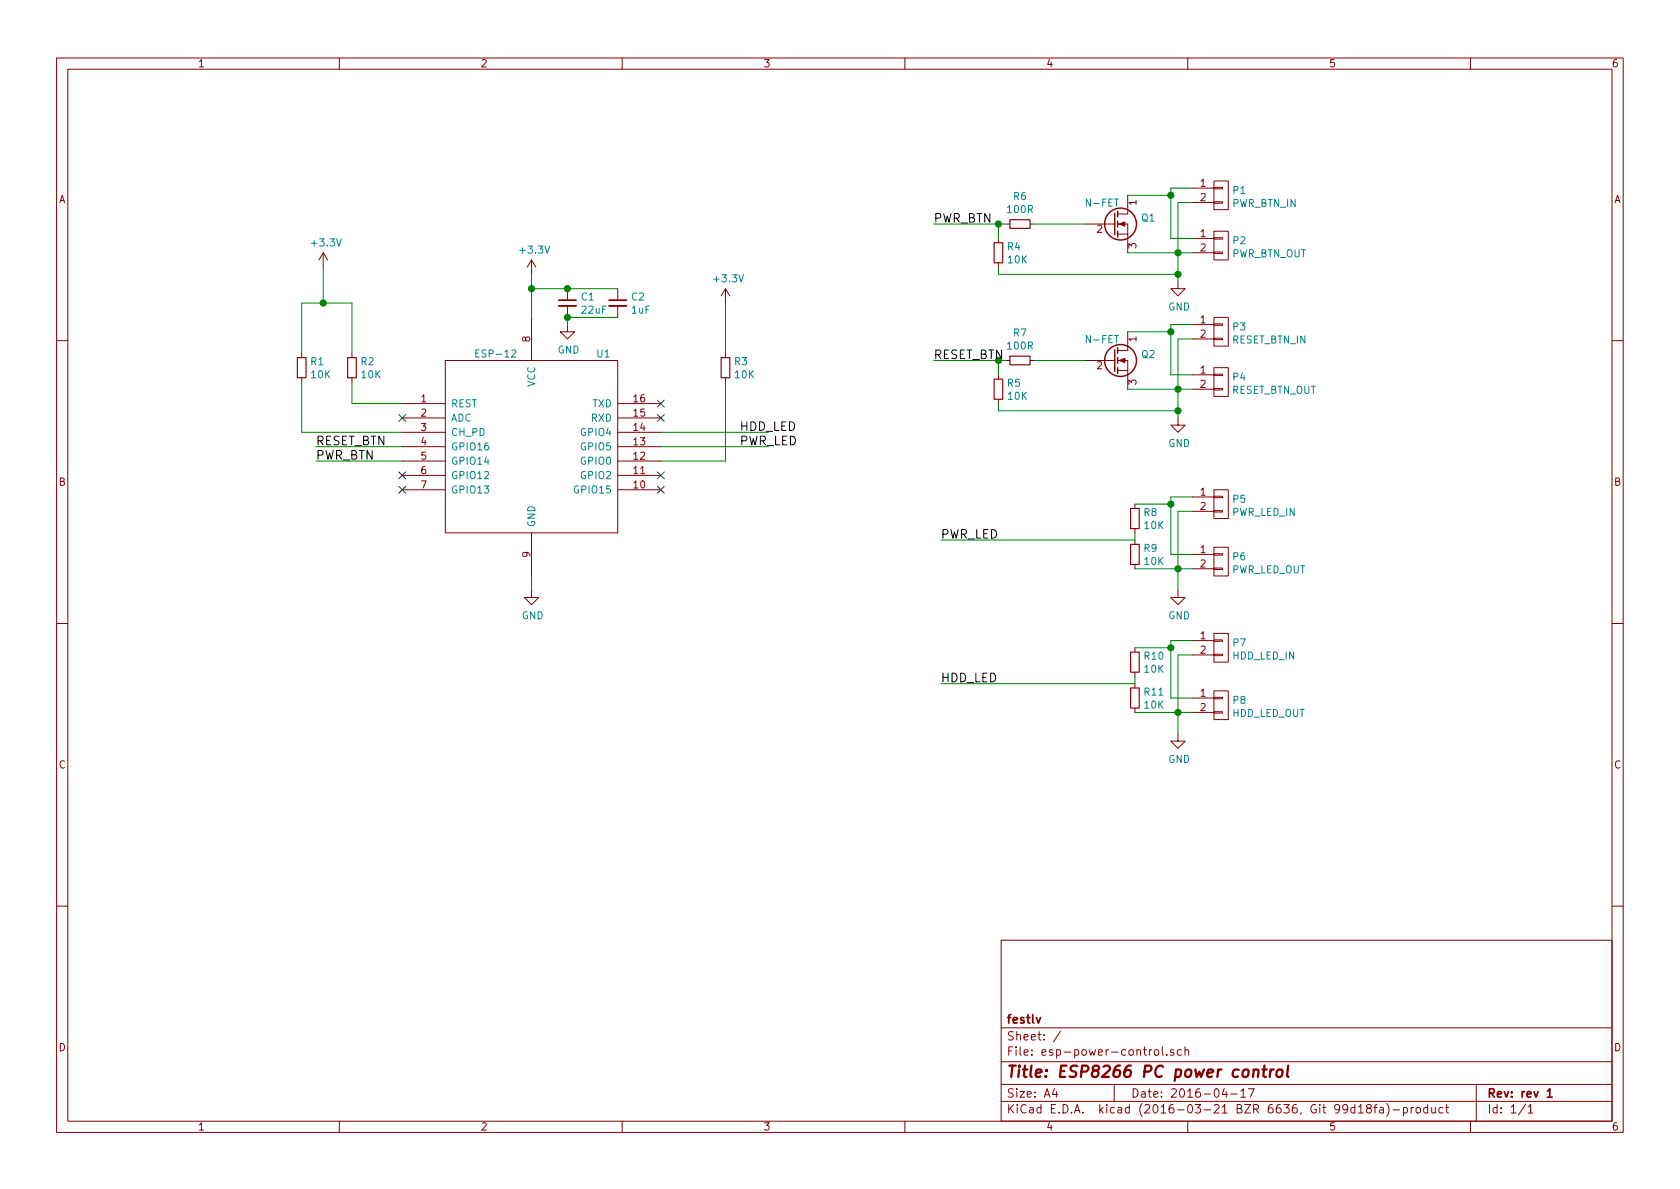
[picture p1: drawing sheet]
EESchema Schematic File Version 2
LIBS:power
LIBS:device
LIBS:transistors
LIBS:conn
LIBS:linear
LIBS:regul
LIBS:74xx
LIBS:cmos4000
LIBS:adc-dac
LIBS:memory
LIBS:xilinx
LIBS:microcontrollers
LIBS:dsp
LIBS:microchip
LIBS:analog_switches
LIBS:motorola
LIBS:texas
LIBS:intel
LIBS:audio
LIBS:interface
LIBS:digital-audio
LIBS:philips
LIBS:display
LIBS:cypress
LIBS:siliconi
LIBS:opto
LIBS:atmel
LIBS:contrib
LIBS:valves
LIBS:ESP8266
EELAYER 25 0
EELAYER END
$Descr A4 11693 8268
encoding utf-8
Sheet 1 1
Title "ESP8266 PC power control"
Date "2016-04-17"
Rev "rev 1"
Comp "festlv"
Comment1 ""
Comment2 ""
Comment3 ""
Comment4 ""
$EndDescr
$Comp
L ESP-12 U1
U 1 1
P 3700 3100
F 0 "U1" H 4200 3750 50  0000 C CNN
F 1 "ESP-12" H 3450 3750 50  0000 C CNN
F 2 "" H 3700 3100 50  0001 C CNN
F 3 "" H 3700 3100 50  0001 C CNN
	1    3700 3100
	1    0    0    -1  
$EndComp
$Comp
L R_Small R2
U 1 1
P 2450 2550
F 0 "R2" H 2509 2596 50  0000 L CNN
F 1 "10K" H 2509 2505 50  0000 L CNN
F 2 "" H 2450 2550 60  0000 C CNN
F 3 "" H 2450 2550 60  0000 C CNN
	1    2450 2550
	1    0    0    -1  
$EndComp
$Comp
L R_Small R1
U 1 1
P 2100 2550
F 0 "R1" H 2159 2596 50  0000 L CNN
F 1 "10K" H 2159 2505 50  0000 L CNN
F 2 "" H 2100 2550 60  0000 C CNN
F 3 "" H 2100 2550 60  0000 C CNN
	1    2100 2550
	1    0    0    -1  
$EndComp
$Comp
L R_Small R3
U 1 1
P 5050 2550
F 0 "R3" H 5109 2596 50  0000 L CNN
F 1 "10K" H 5109 2505 50  0000 L CNN
F 2 "" H 5050 2550 60  0000 C CNN
F 3 "" H 5050 2550 60  0000 C CNN
	1    5050 2550
	1    0    0    -1  
$EndComp
$Comp
L +3.3V #PWR1
U 1 1
P 2250 1850
F 0 "#PWR1" H 2250 1700 50  0001 C CNN
F 1 "+3.3V" H 2268 2023 50  0000 C CNN
F 2 "" H 2250 1850 60  0000 C CNN
F 3 "" H 2250 1850 60  0000 C CNN
	1    2250 1850
	1    0    0    -1  
$EndComp
$Comp
L +3.3V #PWR5
U 1 1
P 5050 2100
F 0 "#PWR5" H 5050 1950 50  0001 C CNN
F 1 "+3.3V" H 5068 2273 50  0000 C CNN
F 2 "" H 5050 2100 60  0000 C CNN
F 3 "" H 5050 2100 60  0000 C CNN
	1    5050 2100
	1    0    0    -1  
$EndComp
$Comp
L +3.3V #PWR2
U 1 1
P 3700 1900
F 0 "#PWR2" H 3700 1750 50  0001 C CNN
F 1 "+3.3V" H 3718 2073 50  0000 C CNN
F 2 "" H 3700 1900 60  0000 C CNN
F 3 "" H 3700 1900 60  0000 C CNN
	1    3700 1900
	1    0    0    -1  
$EndComp
$Comp
L C_Small C1
U 1 1
P 3950 2100
F 0 "C1" H 4042 2146 50  0000 L CNN
F 1 "22uF" H 4042 2055 50  0000 L CNN
F 2 "" H 3950 2100 60  0000 C CNN
F 3 "" H 3950 2100 60  0000 C CNN
	1    3950 2100
	1    0    0    -1  
$EndComp
$Comp
L GND #PWR3
U 1 1
P 3700 4100
F 0 "#PWR3" H 3700 3850 50  0001 C CNN
F 1 "GND" H 3708 3927 50  0000 C CNN
F 2 "" H 3700 4100 60  0000 C CNN
F 3 "" H 3700 4100 60  0000 C CNN
	1    3700 4100
	1    0    0    -1  
$EndComp
$Comp
L GND #PWR4
U 1 1
P 3950 2250
F 0 "#PWR4" H 3950 2000 50  0001 C CNN
F 1 "GND" H 3958 2077 50  0000 C CNN
F 2 "" H 3950 2250 60  0000 C CNN
F 3 "" H 3950 2250 60  0000 C CNN
	1    3950 2250
	1    0    0    -1  
$EndComp
$Comp
L C_Small C2
U 1 1
P 4300 2100
F 0 "C2" H 4392 2146 50  0000 L CNN
F 1 "1uF" H 4392 2055 50  0000 L CNN
F 2 "" H 4300 2100 60  0000 C CNN
F 3 "" H 4300 2100 60  0000 C CNN
	1    4300 2100
	1    0    0    -1  
$EndComp
$Comp
L CONN_01X02 P1
U 1 1
P 8500 1350
F 0 "P1" H 8578 1388 50  0000 L CNN
F 1 "PWR_BTN_IN" H 8578 1297 50  0000 L CNN
F 2 "" H 8500 1350 60  0000 C CNN
F 3 "" H 8500 1350 60  0000 C CNN
	1    8500 1350
	1    0    0    -1  
$EndComp
$Comp
L CONN_01X02 P2
U 1 1
P 8500 1700
F 0 "P2" H 8578 1738 50  0000 L CNN
F 1 "PWR_BTN_OUT" H 8578 1647 50  0000 L CNN
F 2 "" H 8500 1700 60  0000 C CNN
F 3 "" H 8500 1700 60  0000 C CNN
	1    8500 1700
	1    0    0    -1  
$EndComp
$Comp
L GND #PWR6
U 1 1
P 8200 1950
F 0 "#PWR6" H 8200 1700 50  0001 C CNN
F 1 "GND" H 8208 1777 50  0000 C CNN
F 2 "" H 8200 1950 60  0000 C CNN
F 3 "" H 8200 1950 60  0000 C CNN
	1    8200 1950
	1    0    0    -1  
$EndComp
$Comp
L R_Small R6
U 1 1
P 7100 1550
F 0 "R6" V 6904 1550 50  0000 C CNN
F 1 "100R" V 6995 1550 50  0000 C CNN
F 2 "" H 7100 1550 60  0000 C CNN
F 3 "" H 7100 1550 60  0000 C CNN
	1    7100 1550
	0    1    1    0   
$EndComp
$Comp
L R_Small R4
U 1 1
P 6950 1750
F 0 "R4" H 7009 1796 50  0000 L CNN
F 1 "10K" H 7009 1705 50  0000 L CNN
F 2 "" H 6950 1750 60  0000 C CNN
F 3 "" H 6950 1750 60  0000 C CNN
	1    6950 1750
	1    0    0    -1  
$EndComp
$Comp
L Q_NMOS_DGS Q1
U 1 1
P 7750 1550
F 0 "Q1" H 7943 1596 50  0000 L CNN
F 1 "N-FET" H 7550 1700 50  0000 L CNN
F 2 "" H 7950 1650 29  0000 C CNN
F 3 "" H 7750 1550 60  0000 C CNN
	1    7750 1550
	1    0    0    -1  
$EndComp
Wire Wire Line
	2450 2650 2450 2800
Wire Wire Line
	2450 2800 2800 2800
Wire Wire Line
	2100 2650 2100 3000
Wire Wire Line
	2100 3000 2800 3000
Wire Wire Line
	5050 2650 5050 3200
Wire Wire Line
	5050 3200 4600 3200
Wire Wire Line
	2450 2100 2450 2450
Wire Wire Line
	5050 2450 5050 2100
Wire Wire Line
	2100 2450 2100 2100
Wire Wire Line
	2100 2100 2450 2100
Wire Wire Line
	2250 1850 2250 2100
Connection ~ 2250 2100
Wire Wire Line
	3700 1900 3700 2200
Wire Wire Line
	3700 2000 4300 2000
Connection ~ 3700 2000
Wire Wire Line
	3700 4100 3700 4000
Wire Wire Line
	3950 2250 3950 2200
Connection ~ 3950 2000
Wire Wire Line
	3950 2200 4300 2200
Connection ~ 3950 2200
Wire Wire Line
	8300 1400 8200 1400
Wire Wire Line
	8200 1400 8200 1950
Wire Wire Line
	7850 1750 8300 1750
Wire Wire Line
	8150 1650 8300 1650
Wire Wire Line
	8150 1300 8150 1650
Wire Wire Line
	8150 1300 8300 1300
Connection ~ 8200 1750
Wire Wire Line
	7850 1350 8150 1350
Connection ~ 8150 1350
Wire Wire Line
	7550 1550 7200 1550
Wire Wire Line
	6950 1650 6950 1550
Wire Wire Line
	6500 1550 7000 1550
Wire Wire Line
	6950 1850 6950 1900
Wire Wire Line
	6950 1900 8200 1900
Connection ~ 8200 1900
Connection ~ 6950 1550
Text Label 6500 1550 0    60   ~ 0
PWR_BTN
$Comp
L CONN_01X02 P3
U 1 1
P 8500 2300
F 0 "P3" H 8577 2338 50  0000 L CNN
F 1 "RESET_BTN_IN" H 8577 2247 50  0000 L CNN
F 2 "" H 8500 2300 60  0000 C CNN
F 3 "" H 8500 2300 60  0000 C CNN
	1    8500 2300
	1    0    0    -1  
$EndComp
$Comp
L CONN_01X02 P4
U 1 1
P 8500 2650
F 0 "P4" H 8577 2688 50  0000 L CNN
F 1 "RESET_BTN_OUT" H 8577 2597 50  0000 L CNN
F 2 "" H 8500 2650 60  0000 C CNN
F 3 "" H 8500 2650 60  0000 C CNN
	1    8500 2650
	1    0    0    -1  
$EndComp
$Comp
L GND #PWR7
U 1 1
P 8200 2900
F 0 "#PWR7" H 8200 2650 50  0001 C CNN
F 1 "GND" H 8208 2727 50  0000 C CNN
F 2 "" H 8200 2900 60  0000 C CNN
F 3 "" H 8200 2900 60  0000 C CNN
	1    8200 2900
	1    0    0    -1  
$EndComp
$Comp
L R_Small R7
U 1 1
P 7100 2500
F 0 "R7" V 6904 2500 50  0000 C CNN
F 1 "100R" V 6995 2500 50  0000 C CNN
F 2 "" H 7100 2500 60  0000 C CNN
F 3 "" H 7100 2500 60  0000 C CNN
	1    7100 2500
	0    1    1    0   
$EndComp
$Comp
L R_Small R5
U 1 1
P 6950 2700
F 0 "R5" H 7009 2746 50  0000 L CNN
F 1 "10K" H 7009 2655 50  0000 L CNN
F 2 "" H 6950 2700 60  0000 C CNN
F 3 "" H 6950 2700 60  0000 C CNN
	1    6950 2700
	1    0    0    -1  
$EndComp
$Comp
L Q_NMOS_DGS Q2
U 1 1
P 7750 2500
F 0 "Q2" H 7943 2546 50  0000 L CNN
F 1 "N-FET" H 7550 2650 50  0000 L CNN
F 2 "" H 7950 2600 29  0000 C CNN
F 3 "" H 7750 2500 60  0000 C CNN
	1    7750 2500
	1    0    0    -1  
$EndComp
Wire Wire Line
	8300 2350 8200 2350
Wire Wire Line
	8200 2350 8200 2900
Wire Wire Line
	7850 2700 8300 2700
Wire Wire Line
	8150 2600 8300 2600
Wire Wire Line
	8150 2250 8150 2600
Wire Wire Line
	8150 2250 8300 2250
Connection ~ 8200 2700
Wire Wire Line
	7850 2300 8150 2300
Connection ~ 8150 2300
Wire Wire Line
	7550 2500 7200 2500
Wire Wire Line
	6950 2600 6950 2500
Wire Wire Line
	6500 2500 7000 2500
Wire Wire Line
	6950 2800 6950 2850
Wire Wire Line
	6950 2850 8200 2850
Connection ~ 8200 2850
Connection ~ 6950 2500
Text Label 6500 2500 0    60   ~ 0
RESET_BTN
$Comp
L CONN_01X02 P5
U 1 1
P 8500 3500
F 0 "P5" H 8577 3538 50  0000 L CNN
F 1 "PWR_LED_IN" H 8577 3447 50  0000 L CNN
F 2 "" H 8500 3500 60  0000 C CNN
F 3 "" H 8500 3500 60  0000 C CNN
	1    8500 3500
	1    0    0    -1  
$EndComp
$Comp
L CONN_01X02 P6
U 1 1
P 8500 3900
F 0 "P6" H 8577 3938 50  0000 L CNN
F 1 "PWR_LED_OUT" H 8577 3847 50  0000 L CNN
F 2 "" H 8500 3900 60  0000 C CNN
F 3 "" H 8500 3900 60  0000 C CNN
	1    8500 3900
	1    0    0    -1  
$EndComp
Wire Wire Line
	8300 3450 8150 3450
Wire Wire Line
	8150 3450 8150 3850
Wire Wire Line
	8150 3850 8300 3850
Wire Wire Line
	8300 3550 8200 3550
Wire Wire Line
	8200 3550 8200 4100
Wire Wire Line
	7900 3950 8300 3950
$Comp
L GND #PWR8
U 1 1
P 8200 4100
F 0 "#PWR8" H 8200 3850 50  0001 C CNN
F 1 "GND" H 8208 3927 50  0000 C CNN
F 2 "" H 8200 4100 60  0000 C CNN
F 3 "" H 8200 4100 60  0000 C CNN
	1    8200 4100
	1    0    0    -1  
$EndComp
Connection ~ 8200 3950
$Comp
L R_Small R8
U 1 1
P 7900 3600
F 0 "R8" H 7959 3646 50  0000 L CNN
F 1 "10K" H 7959 3555 50  0000 L CNN
F 2 "" H 7900 3600 60  0000 C CNN
F 3 "" H 7900 3600 60  0000 C CNN
	1    7900 3600
	1    0    0    -1  
$EndComp
$Comp
L R_Small R9
U 1 1
P 7900 3850
F 0 "R9" H 7959 3896 50  0000 L CNN
F 1 "10K" H 7959 3805 50  0000 L CNN
F 2 "" H 7900 3850 60  0000 C CNN
F 3 "" H 7900 3850 60  0000 C CNN
	1    7900 3850
	1    0    0    -1  
$EndComp
Wire Wire Line
	7900 3750 7900 3700
Wire Wire Line
	7900 3500 8150 3500
Connection ~ 8150 3500
Wire Wire Line
	7900 3750 6550 3750
Text Label 6550 3750 0    60   ~ 0
PWR_LED
$Comp
L CONN_01X02 P7
U 1 1
P 8500 4500
F 0 "P7" H 8578 4538 50  0000 L CNN
F 1 "HDD_LED_IN" H 8578 4447 50  0000 L CNN
F 2 "" H 8500 4500 60  0000 C CNN
F 3 "" H 8500 4500 60  0000 C CNN
	1    8500 4500
	1    0    0    -1  
$EndComp
$Comp
L CONN_01X02 P8
U 1 1
P 8500 4900
F 0 "P8" H 8578 4938 50  0000 L CNN
F 1 "HDD_LED_OUT" H 8578 4847 50  0000 L CNN
F 2 "" H 8500 4900 60  0000 C CNN
F 3 "" H 8500 4900 60  0000 C CNN
	1    8500 4900
	1    0    0    -1  
$EndComp
Wire Wire Line
	8300 4450 8150 4450
Wire Wire Line
	8150 4450 8150 4850
Wire Wire Line
	8150 4850 8300 4850
Wire Wire Line
	8300 4550 8200 4550
Wire Wire Line
	8200 4550 8200 5100
Wire Wire Line
	7900 4950 8300 4950
$Comp
L GND #PWR9
U 1 1
P 8200 5100
F 0 "#PWR9" H 8200 4850 50  0001 C CNN
F 1 "GND" H 8208 4927 50  0000 C CNN
F 2 "" H 8200 5100 60  0000 C CNN
F 3 "" H 8200 5100 60  0000 C CNN
	1    8200 5100
	1    0    0    -1  
$EndComp
Connection ~ 8200 4950
$Comp
L R_Small R10
U 1 1
P 7900 4600
F 0 "R10" H 7959 4646 50  0000 L CNN
F 1 "10K" H 7959 4555 50  0000 L CNN
F 2 "" H 7900 4600 60  0000 C CNN
F 3 "" H 7900 4600 60  0000 C CNN
	1    7900 4600
	1    0    0    -1  
$EndComp
$Comp
L R_Small R11
U 1 1
P 7900 4850
F 0 "R11" H 7959 4896 50  0000 L CNN
F 1 "10K" H 7959 4805 50  0000 L CNN
F 2 "" H 7900 4850 60  0000 C CNN
F 3 "" H 7900 4850 60  0000 C CNN
	1    7900 4850
	1    0    0    -1  
$EndComp
Wire Wire Line
	7900 4750 7900 4700
Wire Wire Line
	7900 4500 8150 4500
Connection ~ 8150 4500
Wire Wire Line
	7900 4750 6550 4750
Text Label 6550 4750 0    60   ~ 0
HDD_LED
Wire Wire Line
	4600 3100 5350 3100
Wire Wire Line
	4600 3000 5350 3000
Text Label 5150 3100 0    60   ~ 0
PWR_LED
Text Label 5150 3000 0    60   ~ 0
HDD_LED
Wire Wire Line
	2800 3100 2200 3100
Wire Wire Line
	2800 3200 2200 3200
Text Label 2200 3200 0    60   ~ 0
PWR_BTN
Text Label 2200 3100 0    60   ~ 0
RESET_BTN
NoConn ~ 2800 2900
NoConn ~ 2800 3300
NoConn ~ 2800 3400
NoConn ~ 4600 3400
NoConn ~ 4600 3300
NoConn ~ 4600 2900
NoConn ~ 4600 2800
$EndSCHEMATC
